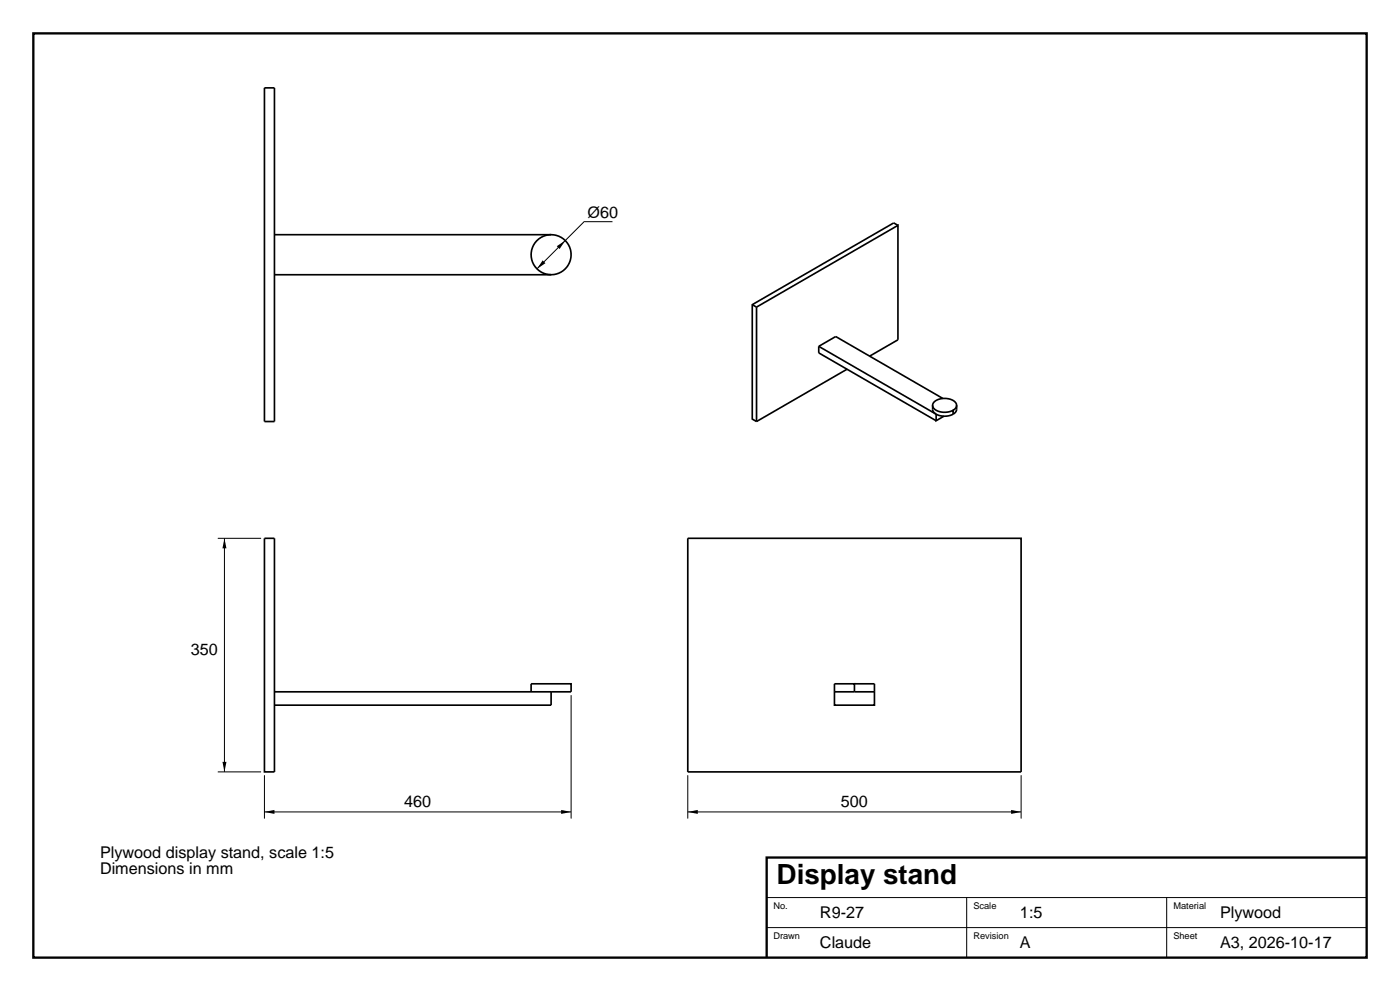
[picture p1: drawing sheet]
<svg xmlns="http://www.w3.org/2000/svg" width="420mm" height="297mm" viewBox="0 0 420 297" stroke-linecap="round" stroke-linejoin="round" font-family="sans-serif">
<path d="M10 10h400v277h-400zM410 257h-180v30" fill="none" stroke="#000" stroke-width=".7" stroke-linecap="butt"/>
<g fill="none" stroke="#000" stroke-width=".3">
<path d="M183.7 66.4h-8.5l-14.1 14.2M65.3 161.3h13M67.3 161.3v70M171.3 208.3v37M65.3 231.3h13M79.3 232.3v13M206.3 232.3v13M306.3 232.3v13M79.3 243.3h92M206.3 243.3h100M230 269h180M230 278h180"/>
<path d="M290 269v18M350 269v18"/>
</g>
<g fill="none" stroke="#000" stroke-width=".5">
<path d="M79.3 26.3h3v100h-3zM82.3 70.3h83M269.4 67.5l-1.3-.7-42.4 24.5v34.3l1.3 .7M82.3 82.3h83M225.7 91.3l1.3 .7M227 92l42.4-24.5v34.3l-8.5 4.9M227 92v34.3M245.6 103.8l5.1-2.9 32.2 18.5M245.6 103.8l35.2 20.3M245.6 103.8v2l35.2 20.3M254.1 110.7l-27.1 15.6M279.8 121.5l.1 1.6 .9 1"/>
<path d="M280.8 124.1a5.6 5.6 0 0 0 5.1 0M280.8 124.1v2l2.4-1.4M285.9 123l.9-.8a1.56 1.56 0 0 0-1.2-2.4 4.8 4.8 0 0 0-5.7 1.1 2.08 2.08 0 0 0 2.1 2.5l2.1 .1 1.8-.5v1.1M287 121.5l-.1 1.6-1 1M79.3 161.3h3v70h-3zM206.3 161.3h100v70h-100zM82.3 207.3h83M159.3 207.3v-2.4h12v2.4h-6M165.3 207.3v4h-83M250.3 207.3v-2.4h6v2.4M250.3 207.3h6M250.3 207.3v4h12v-4"/>
<path d="M256.3 207.3h6M256.3 204.9h6v2.4"/>
<circle cx="165.3" cy="76.3" r="6"/>
</g>
<path d="M167 73.8l2.6-1.7-1.7 2.5zM162.8 78l.8 .9-2.5 1.7zM67.3 161.3l.6 3h-1.2zM66.7 228.3h1.2l-.6 3zM79.3 243.3l3-.6v1.2zM168.3 242.7l3 .6-3 .6zM206.3 243.3l3-.6v1.2zM303.3 242.7l3 .6-3 .6z" fill="#000"/>
<text font-size="8.3" x="233" y="265">Display stand</text>
<g font-size="4.9">
<text x="176.2" y="65.2">Ø60</text>
<text x="57.2" y="196.3">350</text>
<text x="121.3" y="241.8">460</text>
<text x="252.3" y="241.8">500</text>
<text x="30" y="257">Plywood display stand, scale 1:5</text>
<text x="30" y="262">Dimensions in mm</text>
<text x="246" y="275">R9-27</text>
<text x="306" y="275">1:5</text>
<text x="366" y="275">Plywood</text>
<text x="246" y="284">Claude</text>
<text x="306" y="284">A</text>
<text x="366" y="284">A3, 2026-10-17</text>
</g>
<g font-size="2.8">
<text x="232" y="272.5">No.</text>
<text x="292" y="272.5">Scale</text>
<text x="352" y="272.5">Material</text>
<text x="232" y="281.5">Drawn</text>
<text x="292" y="281.5">Revision</text>
<text x="352" y="281.5">Sheet</text>
</g>
</svg>
